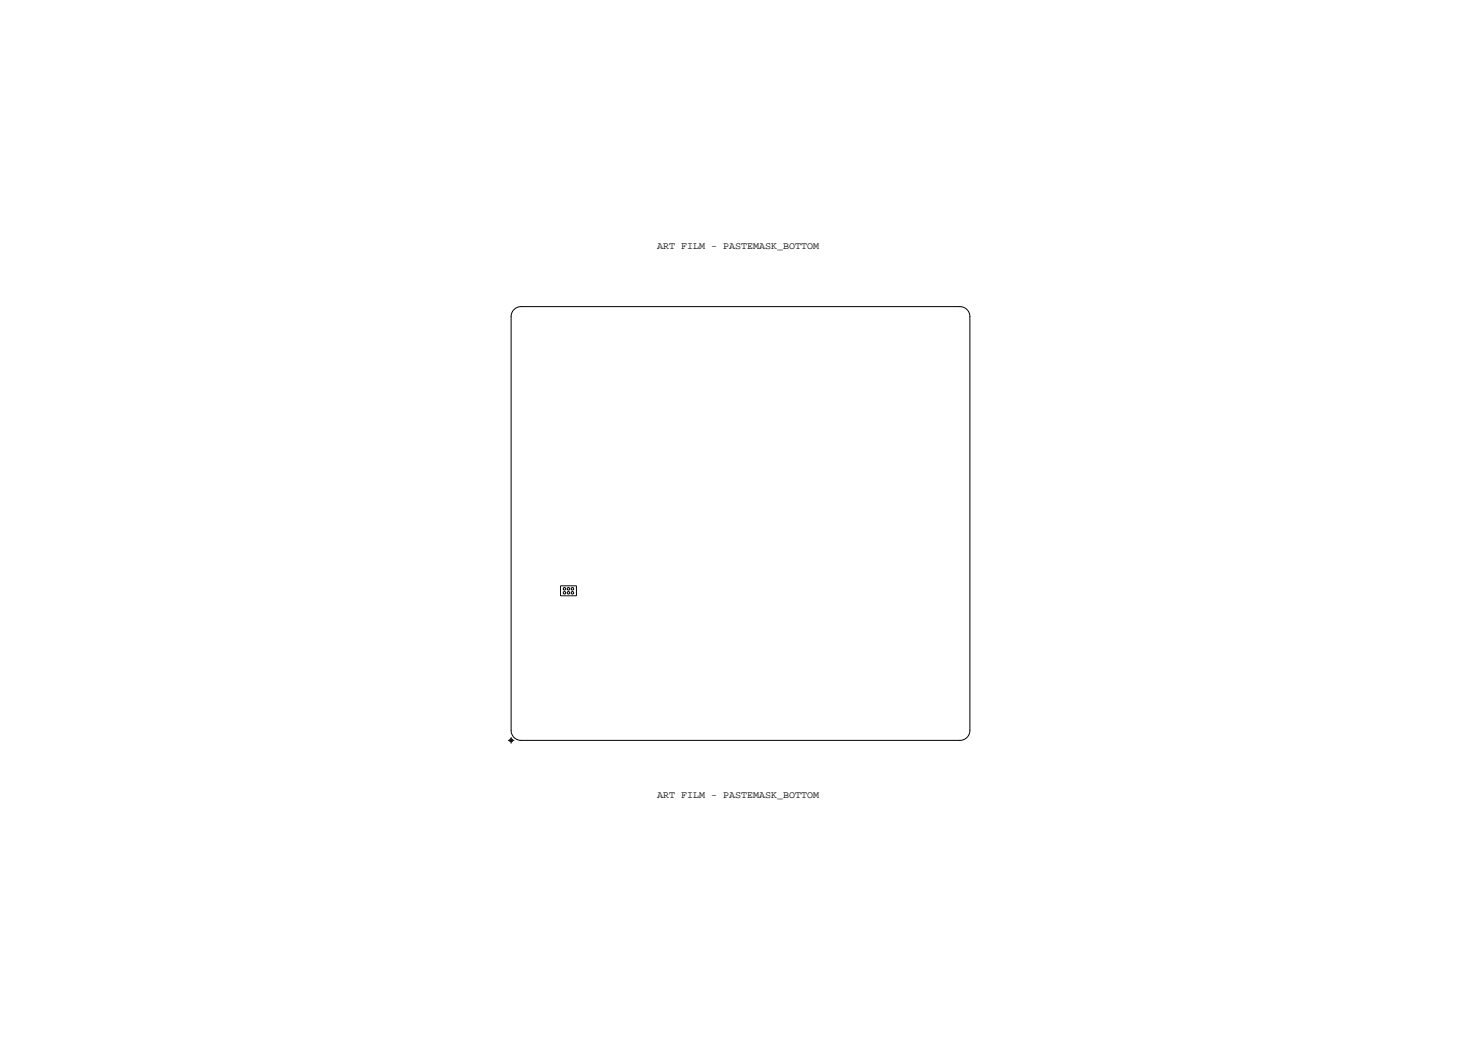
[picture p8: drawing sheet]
<svg xmlns="http://www.w3.org/2000/svg" width="297mm" height="210mm" viewBox="0 0 297 210" stroke-linecap="round" stroke-linejoin="round" font-family="sans-serif">
<!-- layer: Board Outline -->
<path d="M103.1 62.1l.6-.4 .8-.2h88a2 2 0 0 1 2 2v83a2 2 0 0 1-2 2h-88a2 2 0 0 1-2-2v-83l.1-.7z" fill="none" stroke="#000" stroke-width=".2"/>
<!-- layer: Nets -->
<path d="M112.4 117.5h3.2v2h-3.2zM113 118.7h.4v.4h-.4zM113 117.9h.4v.4h-.4zM113.8 118.7h.4v.4h-.4zM113.8 117.9h.4v.4h-.4zM114.6 118.7h.4v.4h-.4zM114.6 117.9h.4v.4h-.4z" fill="none" stroke="#000" stroke-width=".2"/>
<!-- layer: Drawing Origin -->
<path d="M101.9 148.5h1.2M102.3 148.3h.4v.4h-.4zM102.5 147.9v1.2" fill="none" stroke="#000" stroke-width=".2"/>
<g font-size="2">
<text x="131.8" y="49.9">ART FILM - PASTEMASK_BOTTOM</text>
<text x="131.8" y="160.1">ART FILM - PASTEMASK_BOTTOM</text>
</g>
</svg>
